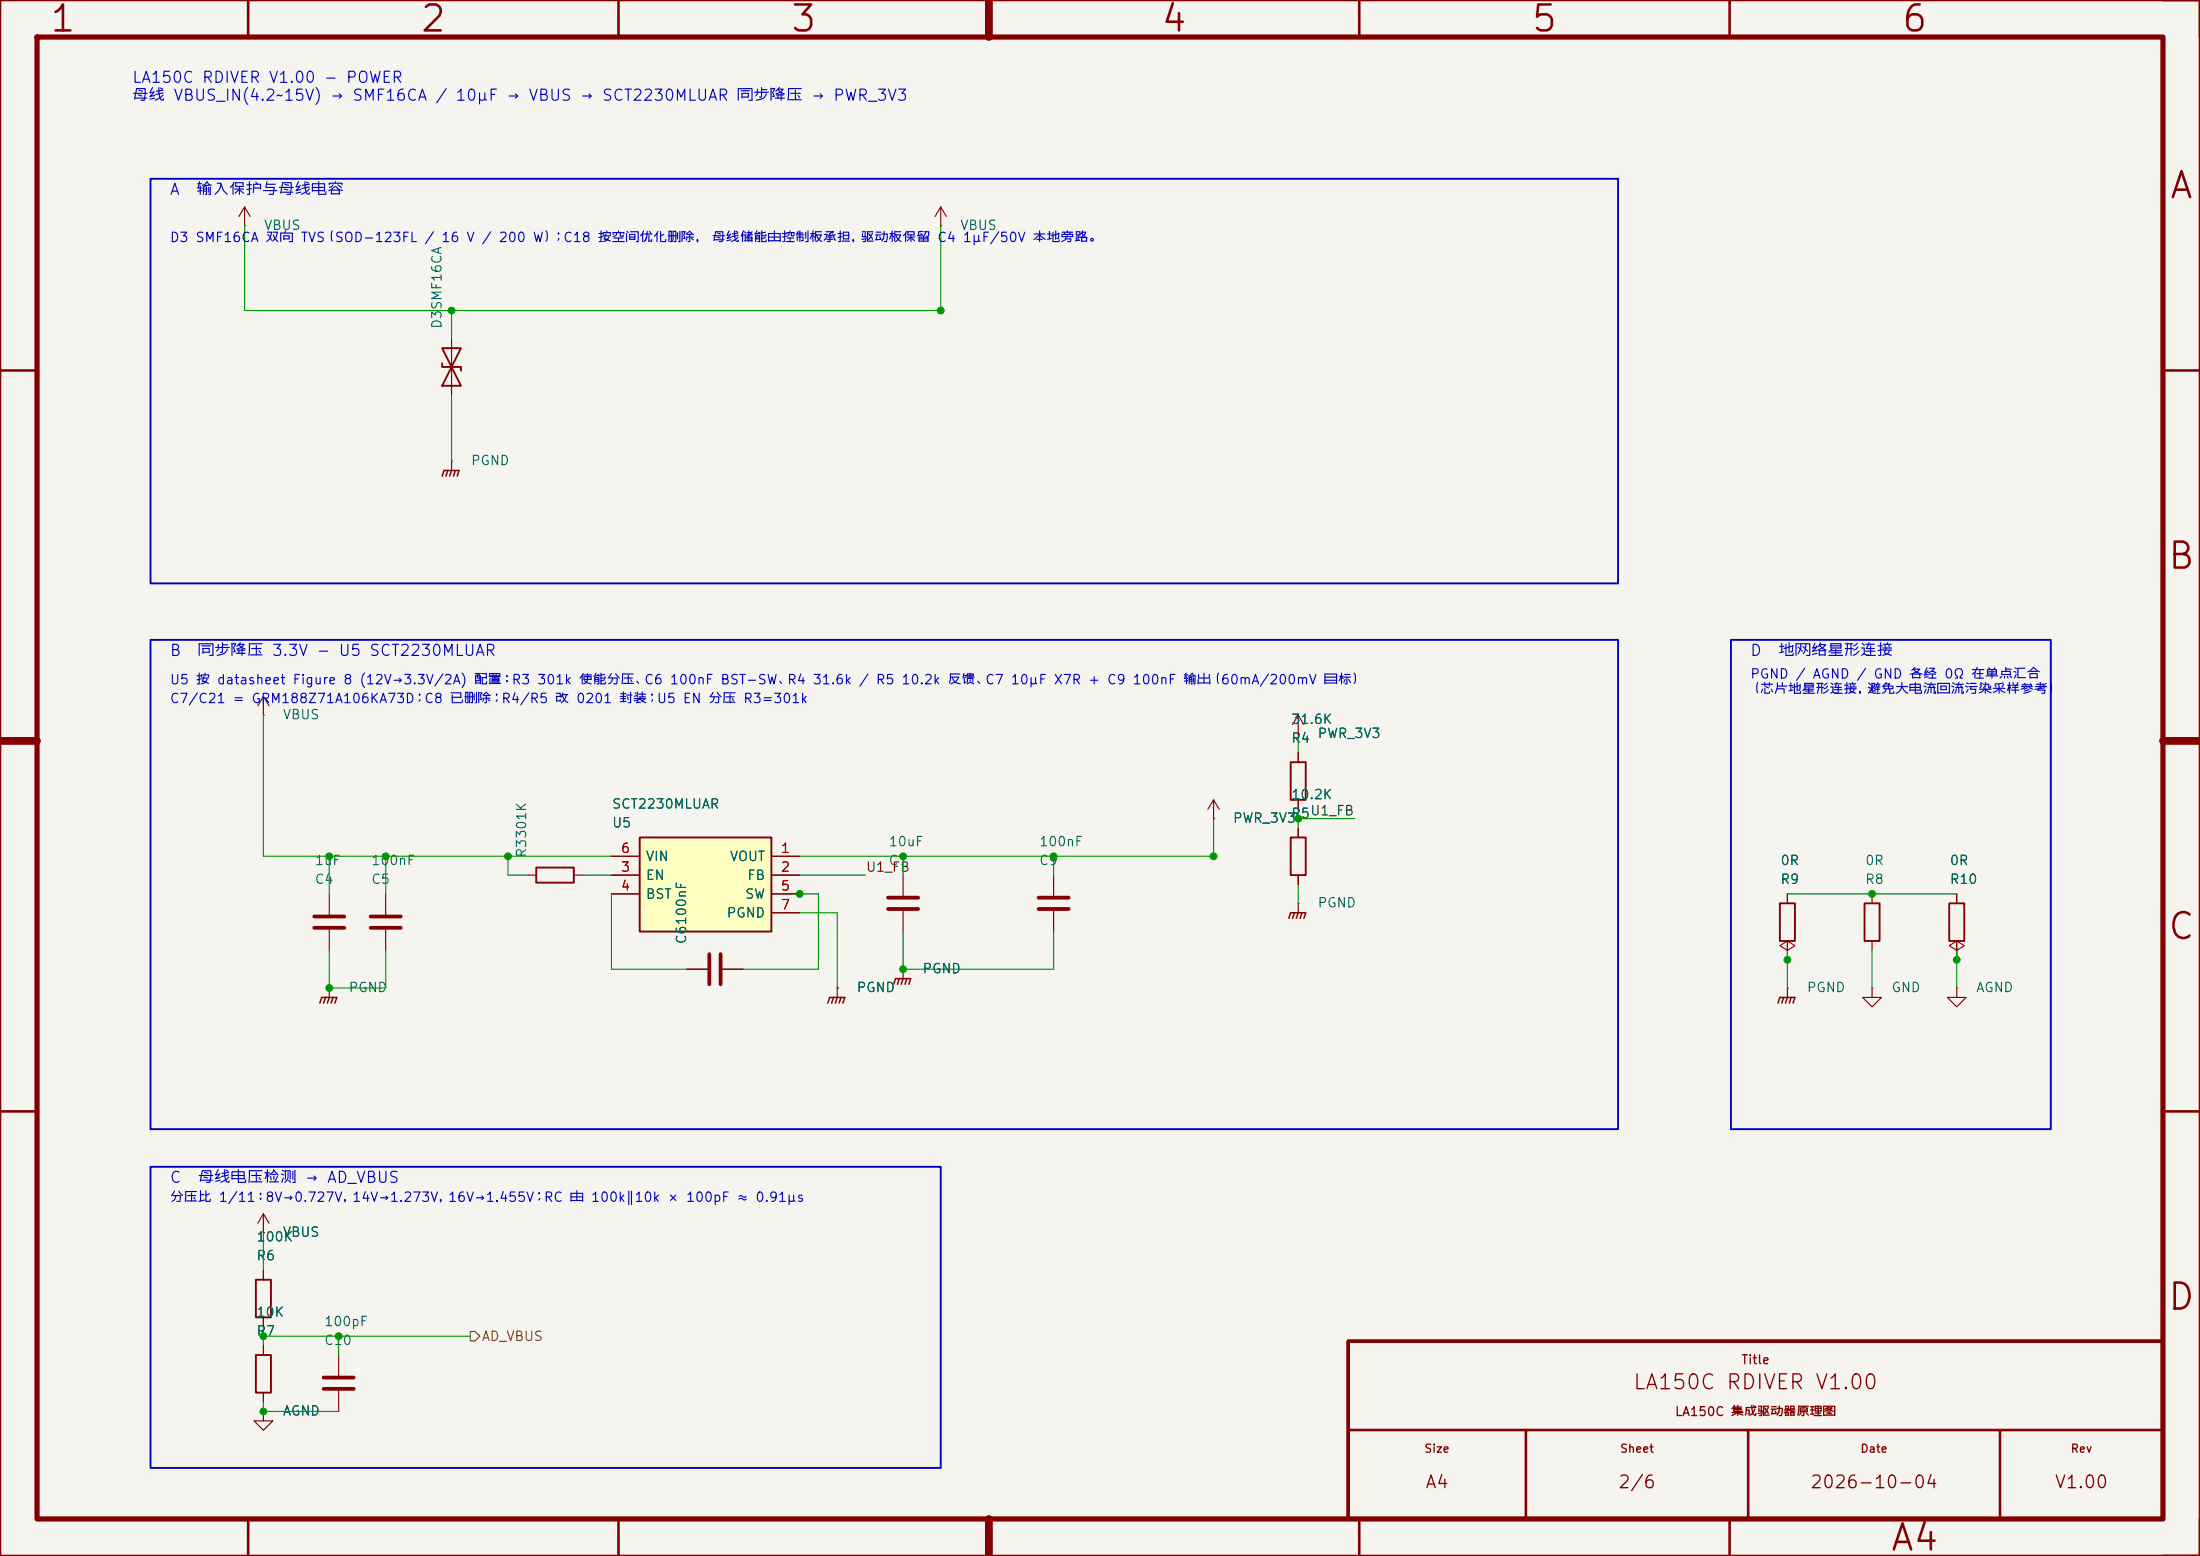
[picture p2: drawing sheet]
<svg xmlns="http://www.w3.org/2000/svg" width="297mm" height="210mm" viewBox="0 0 297 210" stroke-linecap="round" stroke-linejoin="round" font-family="sans-serif">
<path d="M0 0h297v210h-297z" fill="#f5f4ef" stroke="#f5f4ef" stroke-width=".14"/>
<g fill="none" stroke="#840000" stroke-width=".35">
<path d="M0 0h297v210h-297zM33.5 0v5M83.5 0v5M133.5 0v5M183.5 0v5M233.5 0v5M0 50h5M292 50h5M0 100h5M292 100h5M0 150h5M292 150h5"/>
<path d="M182 193h110M206 193v12M236 193v12M270 193v12M33.5 205v5M83.5 205v5M133.5 205v5M183.5 205v5M233.5 205v5"/>
</g>
<path d="M5 5h287v200h-287z" fill="none" stroke="#840000" stroke-width=".7"/>
<path d="M133.5 0v5M0 100h5M292 100h5M133.5 205v5" fill="none" stroke="#840000" stroke-width="1.1"/>
<g fill="#840000" stroke="#840000" stroke-width=".35">
<path d="M292 -.1h5.1v5.1l-.1-5z"/>
<path d="M297 205l.1 5.1h-5.1l5-.1z"/>
</g>
<path d="M182 181h110v24h-110z" fill="none" stroke="#840000" stroke-width=".5"/>
<path d="M86.4 113h17.7v12.7h-17.7z" fill="#ffffc2"/>
<path d="M59.7 47h2.5l-2.5 5.1h2.5zM59.7 49v.5h2.5v.5M72.4 117.1h5.1v2h-5.1zM86.4 113h17.7v12.7h-17.7zM174.2 102.9h2.1v5.1h-2.1zM174.2 113h2.1v5.1h-2.1zM240.3 121.9h2v5.1h-2zM251.7 121.9h2v5.1h-2zM263.1 121.9h2.1v5.1h-2.1zM34.5 172.7h2.1v5.1h-2.1zM34.5 182.9h2.1v5.1h-2.1z" fill="none" stroke="#840000" stroke-width=".25"/>
<g fill="none" stroke="#840000" stroke-width=".15">
<path d="M33 30.5h.1M33 27.9l-.7 1.3M33 27.9l.8 1.3M33 27.9v2.6M127 30.5h.1M127 27.9l-.8 1.3M127 27.9l.8 1.3M127 27.9v2.6M61 45.7v7.6M61 62.2h.1M61 62.2v1.3M35.6 96.5h.1"/>
<path d="M35.6 94v2.5M35.6 94l-.8 1.3M35.6 94l.7 1.3M175.3 99.1h.1M175.3 96.5v2.6M175.3 96.5l-.8 1.3M175.3 96.5l.7 1.3M71.1 118.1h1.3M77.5 118.1h1.2M82.5 115.6h3.9M82.5 118.1h3.9M104.1 115.6h3.8"/>
<path d="M104.1 118.1h3.8M121.9 118.1v2.8M142.2 118.1v2.8M163.8 110.5h.1M163.8 108l-.7 1.2M163.8 108l.8 1.2M163.8 108v2.5M175.3 101.6v1.3M175.3 108v1.2M175.3 111.8v1.2M175.3 118.1v1.3M44.4 133.4h.1"/>
<path d="M44.4 120.7v2.7M44.4 125.5v2.8M44.4 133.4v1.2M52.1 120.7v2.7M52.1 125.5v2.8M82.5 120.7h3.9M92.7 130.8h2.8M97.5 130.8h2.8M104.1 120.7h3.8M104.1 123.2h3.8M113 133.4h.1M113 133.4v1.2"/>
<path d="M121.9 130.8h.1M121.9 122.9v2.8M121.9 130.8v1.3M142.2 122.9v2.8M175.3 121.9h.1M175.3 121.9v1.3M241.3 127v1.3l1-.7-1-.6-1 .6 1 .7v1.2M241.3 129.5h.1M241.3 133.4h.1M241.3 120.7v1.2M241.3 133.4v1.2M252.7 133.4v1.2h1.3l-1.3 1.3-1.2-1.3h1.2"/>
<path d="M252.7 133.4h.1M252.7 120.7v1.2M252.7 127v1.3M264.2 127v1.3l1-.7-1-.6-1.1 .6 1.1 .7v1.2M264.2 129.5h.1M264.2 133.4v1.2h1.2l-1.2 1.3-1.3-1.3h1.3M264.2 133.4h.1M264.2 120.7v1.2M35.6 166.4h.1M35.6 163.8v2.6M35.6 171.5v1.2M35.6 177.8v1.3"/>
<path d="M35.6 163.8l-.8 1.3M35.6 163.8l.7 1.3M35.6 190.5v1.3h1.2l-1.2 1.2-1.3-1.2h1.3M35.6 190.5h.1M35.6 181.6v1.3M35.6 188v1.2M45.7 182.9v2.8M45.7 187.7v2.8"/>
</g>
<path d="M42.4 123.7h4.1M42.4 125.2h4.1M50 123.7h4.1M50 125.2h4.1M95.8 128.8v4M97.3 128.8v4M119.9 121.2h4.1M119.9 122.7h4.1M140.2 121.2h4.1M140.2 122.7h4.1M43.7 185.9h4.1M43.7 187.5h4.1" fill="none" stroke="#840000" stroke-width=".51"/>
<g fill="none" stroke="#840000" stroke-width=".2">
<path d="M59.7 64.3l.2-.8h2.1l-.3 .8M60.5 63.5l-.3 .8M61 63.5l-.3 .8M61.5 63.5l-.3 .8M43.2 135.4l.2-.8h2.1l-.3 .8M43.9 134.6l-.2 .8M44.4 134.6l-.2 .8M45 134.6l-.3 .8M111.8 135.4l.2-.8h2l-.2 .8M112.5 134.6l-.2 .8M113 134.6l-.2 .8M113.5 134.6l-.2 .8"/>
<path d="M120.6 132.8l.3-.7h2l-.2 .7M121.4 132.1l-.2 .7M121.9 132.1l-.2 .7M122.4 132.1l-.2 .7M174 124l.2-.8h2.1l-.3 .8M174.8 123.2l-.3 .8M175.3 123.2l-.3 .8M175.8 123.2l-.3 .8M240 135.4l.3-.8h2l-.2 .8M240.8 134.6l-.3 .8M241.3 134.6l-.3 .8M241.8 134.6l-.2 .8"/>
</g>
<path d="M63.5 179.7h.6l.7 .6-.7 .7h-.6z" fill="none" stroke="#725600" stroke-width=".15"/>
<g fill="none" stroke="#009600" stroke-width=".15">
<path d="M33 30.5v11.4h94v-11.4M61 41.9v3.8M61 53.3v8.9M35.6 96.5v19.1h46.9M175.3 99.1v2.5M44.4 115.6v5.1M52.1 115.6v5.1M68.6 115.6v2.5h2.5M78.7 118.1h3.8M107.9 118.1h8.9M121.9 115.6v2.5M142.2 115.6v2.5"/>
<path d="M163.8 110.5v5.1h-55.9M175.3 109.2v2.6M175.3 119.4v2.5M175.3 110.5h7.6M44.4 128.3v5.1h7.7v-5.1M82.5 120.7v10.1h10.2M107.9 120.7h2.6v10.1h-10.2M107.9 123.2h5.1v10.2M121.9 125.7v5.1h20.3v-5.1M241.3 120.7h22.9M241.3 128.3v5.1M252.7 128.3v5.1"/>
<path d="M264.2 128.3v5.1M35.6 166.4v5.1M35.6 179.1v2.5M35.6 189.2v1.3h10.1M35.6 180.3h27.9M45.7 180.3v2.6"/>
</g>
<path d="M20.3 24.1h198.1v54.6h-198.1zM20.3 86.4h198.1v66h-198.1zM233.7 86.4h43.2v66h-43.2zM20.3 157.5h106.7v40.6h-106.7z" fill="none" stroke="#0000c2" stroke-width=".25"/>
<g fill="#009600" stroke="#009600" stroke-width=".14">
<circle cx="68.6" cy="115.6" r=".46"/>
<circle cx="52.1" cy="115.6" r=".46"/>
<circle cx="121.9" cy="115.6" r=".46"/>
<circle cx="44.4" cy="115.6" r=".46"/>
<circle cx="61" cy="41.9" r=".46"/>
<circle cx="142.2" cy="115.6" r=".46"/>
<circle cx="163.8" cy="115.6" r=".46"/>
<circle cx="175.3" cy="110.5" r=".46"/>
<circle cx="264.2" cy="129.5" r=".46"/>
<circle cx="252.7" cy="120.7" r=".46"/>
<circle cx="241.3" cy="129.5" r=".46"/>
<circle cx="35.6" cy="180.3" r=".46"/>
<circle cx="45.7" cy="180.3" r=".46"/>
<circle cx="121.9" cy="130.8" r=".46"/>
<circle cx="44.4" cy="133.4" r=".46"/>
<circle cx="35.6" cy="190.5" r=".46"/>
<circle cx="107.9" cy="120.7" r=".46"/>
<circle cx="127" cy="41.9" r=".46"/>
</g>
<g font-size="3.5" fill="#840000">
<text x="6.5" y="5.2">1</text>
<text x="56.5" y="5.2">2</text>
<text x="106.5" y="5.2">3</text>
<text x="156.5" y="5.2">4</text>
<text x="206.5" y="5.2">5</text>
<text x="256.5" y="5.2">6</text>
<text x="292.7" y="27.7">A</text>
<text x="292.4" y="77.7">B</text>
<text x="292.4" y="127.7">C</text>
<text x="292.4" y="177.7">D</text>
<text x="255" y="210.2">A4</text>
</g>
<text font-size="2" fill="#840000" x="220.3" y="188">LA150C RDIVER V1.00</text>
<g font-size="1.7" fill="#840000">
<text x="192.3" y="201.3">A4</text>
<text x="218.3" y="201.3">2/6</text>
<text x="244.3" y="201.3">2026-10-04</text>
<text x="277.3" y="201.3">V1.00</text>
</g>
<g font-size="1.5" fill="#0000c2">
<text x="17.7" y="11.6">LA150C RDIVER V1.00 - POWER</text>
<text x="17.7" y="14">母线 VBUS_IN(4.2~15V) → SMF16CA / 10µF → VBUS → SCT2230MLUAR 同步降压 → PWR_3V3</text>
<text x="22.8" y="26.7">A</text>
<text x="26.4" y="26.7">输入保护与母线电容</text>
<text x="22.8" y="88.9">B</text>
<text x="26.6" y="88.9">同步降压 3.3V - U5 SCT2230MLUAR</text>
<text x="236.2" y="88.9">D</text>
<text x="240" y="88.9">地网络星形连接</text>
<text x="22.8" y="160">C</text>
<text x="26.6" y="160">母线电压检测 → AD_VBUS</text>
</g>
<g font-size="1.3" fill="#0000c2">
<text x="22.8" y="33">D3 SMF16CA 双向 TVS（SOD-123FL / 16 V / 200 W）；C18 按空间优化删除， 母线储能由控制板承担，驱动板保留 C4 1µF/50V 本地旁路。</text>
<text x="22.8" y="95.2">C7/C21 = GRM188Z71A106KA73D；C8 已删除；R4/R5 改 0201 封装；U5 EN 分压 R3=301k</text>
<text x="22.8" y="92.7">U5 按 datasheet Figure 8 (12V→3.3V/2A) 配置：R3 301k 使能分压、C6 100nF BST-SW、R4 31.6k / R5 10.2k 反馈、C7 10µF X7R + C9 100nF 输出（60mA/200mV 目标）</text>
<text x="236.2" y="91.9">PGND / AGND / GND 各经 0Ω 在单点汇合</text>
<text x="236.2" y="94">（芯片地星形连接，避免大电流回流污染采样参考）</text>
<text x="22.8" y="162.5">分压比 1/11：8V→0.727V，14V→1.273V，16V→1.455V；RC 由 100k‖10k × 100pF ≈ 0.91µs</text>
</g>
<g font-size="1.3" fill="#006464">
<text x="35.5" y="31.4">VBUS</text>
<text x="129.5" y="31.4">VBUS</text>
<text x="59.9" y="44.5" transform="rotate(-90 59.9 44.5)">D3SMF16CA</text>
<text x="63.5" y="63.1">PGND</text>
<text x="38.1" y="97.4">VBUS</text>
<text x="174.2" y="100.6">R4</text>
<text x="174.2" y="98">31.6K</text>
<text x="177.8" y="99.9">PWR_3V3</text>
<text x="82.5" y="112">U5</text>
<text x="82.5" y="109.5">SCT2230MLUAR</text>
<text x="166.4" y="111.4">PWR_3V3</text>
<text x="174.2" y="110.7">R5</text>
<text x="174.2" y="108.2">10.2K</text>
<text x="42.4" y="119.6">C4</text>
<text x="42.4" y="117.1">1uF</text>
<text x="50" y="119.6">C5</text>
<text x="50" y="117.1">100nF</text>
<text x="71.4" y="115.8" transform="rotate(-90 71.4 115.8)">R3301K</text>
<text x="87.1" y="119.1">EN</text>
<text x="87.1" y="116.5">VIN</text>
<text x="98.4" y="116.5">VOUT</text>
<text x="100.8" y="119.1">FB</text>
<text x="119.9" y="117.1">C7</text>
<text x="119.9" y="114.5">10uF</text>
<text x="140.2" y="117.1">C9</text>
<text x="140.2" y="114.5">100nF</text>
<text x="240.3" y="119.6">R9</text>
<text x="240.3" y="117.1">0R</text>
<text x="251.7" y="119.6">R8</text>
<text x="251.7" y="117.1">0R</text>
<text x="263.1" y="119.6">R10</text>
<text x="263.1" y="117.1">0R</text>
<text x="87.1" y="121.6">BST</text>
<text x="98" y="124.2">PGND</text>
<text x="100.5" y="121.6">SW</text>
<text x="177.8" y="122.8">PGND</text>
<text x="92.9" y="127.5" transform="rotate(-90 92.9 127.5)">C6100nF</text>
<text x="124.4" y="131.7">PGND</text>
<text x="47" y="134.2">PGND</text>
<text x="115.6" y="134.2">PGND</text>
<text x="243.8" y="134.2">PGND</text>
<text x="255.3" y="134.2">GND</text>
<text x="266.7" y="134.2">AGND</text>
<text x="34.5" y="167.9">100K</text>
<text x="38.1" y="167.2">VBUS</text>
<text x="34.5" y="170.4">R6</text>
<text x="34.5" y="178">10K</text>
<text x="43.7" y="179.3">100pF</text>
<text x="34.5" y="180.6">R7</text>
<text x="43.7" y="181.8">C10</text>
<text x="38.1" y="191.4">AGND</text>
</g>
<g font-size="1.3" fill="#0f0f0f">
<text x="176.8" y="110.4">U1_FB</text>
<text x="116.8" y="118">U1_FB</text>
</g>
<g font-size="1.3" fill="#a90000">
<text x="83.7" y="118">3</text>
<text x="83.7" y="115.4">6</text>
<text x="105.3" y="115.4">1</text>
<text x="105.3" y="118">2</text>
<text x="83.7" y="120.5">4</text>
<text x="105.3" y="120.5">5</text>
<text x="105.3" y="123.1">7</text>
</g>
<text font-size="1.3" fill="#725600" x="64.9" y="181.3">AD_VBUS</text>
<g font-size="1.2" fill="#840000">
<text x="235" y="184.4">Title</text>
<text x="226" y="191.4">LA150C 集成驱动器原理图</text>
</g>
<g font-size="1.1" fill="#840000">
<text x="192.2" y="196.3">Size</text>
<text x="218.6" y="196.3">Sheet</text>
<text x="251.1" y="196.3">Date</text>
<text x="279.5" y="196.3">Rev</text>
</g>
</svg>
